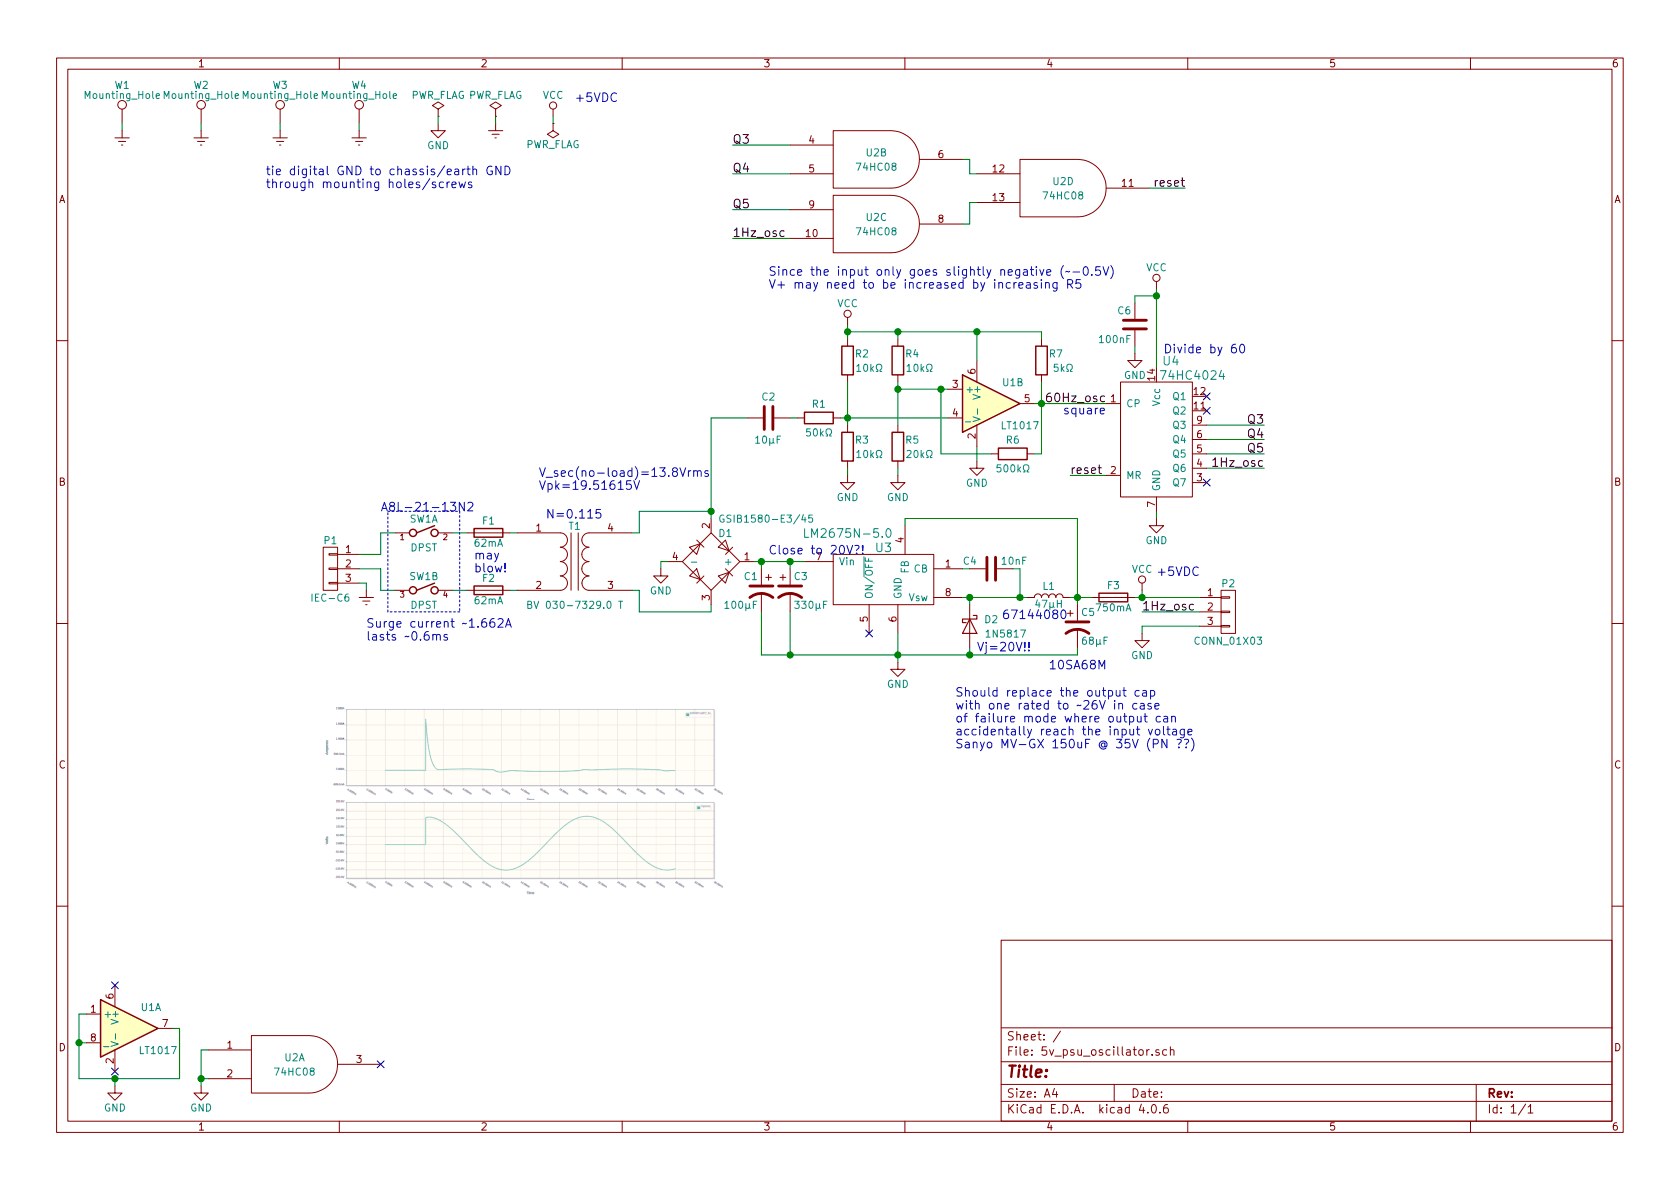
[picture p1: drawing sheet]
EESchema Schematic File Version 2
LIBS:power
LIBS:device
LIBS:transistors
LIBS:conn
LIBS:linear
LIBS:regul
LIBS:74xx
LIBS:cmos4000
LIBS:adc-dac
LIBS:memory
LIBS:xilinx
LIBS:microcontrollers
LIBS:dsp
LIBS:microchip
LIBS:analog_switches
LIBS:motorola
LIBS:texas
LIBS:intel
LIBS:audio
LIBS:interface
LIBS:digital-audio
LIBS:philips
LIBS:display
LIBS:cypress
LIBS:siliconi
LIBS:opto
LIBS:atmel
LIBS:contrib
LIBS:valves
LIBS:5v_psu_oscillator
LIBS:5v_psu_oscillator-cache
EELAYER 25 0
EELAYER END
$Descr A4 11693 8268
encoding utf-8
Sheet 1 1
Title ""
Date ""
Rev ""
Comp ""
Comment1 ""
Comment2 ""
Comment3 ""
Comment4 ""
$EndDescr
$Comp
L Transformer_1P_1S T1
U 1 1
P 4000 3900
F 0 "T1" H 4000 4150 50  0000 C CNN
F 1 "BV 030-7329.0 T" H 4000 3600 50  0000 C CNN
F 2 "" H 4000 3900 50  0001 C CNN
F 3 "" H 4000 3900 50  0000 C CNN
	1    4000 3900
	1    0    0    -1  
$EndComp
$Comp
L Fuse F1
U 1 1
P 3400 3700
F 0 "F1" V 3480 3700 50  0000 C CNN
F 1 "62mA" V 3325 3700 50  0000 C CNN
F 2 "Resistors_THT:R_Axial_DIN0309_L9.0mm_D3.2mm_P12.70mm_Horizontal" V 3330 3700 50  0001 C CNN
F 3 "" H 3400 3700 50  0000 C CNN
	1    3400 3700
	0    1    -1   0   
$EndComp
$Comp
L Fuse F2
U 1 1
P 3400 4100
F 0 "F2" V 3480 4100 50  0000 C CNN
F 1 "62mA" V 3325 4100 50  0000 C CNN
F 2 "Resistors_THT:R_Axial_DIN0309_L9.0mm_D3.2mm_P12.70mm_Horizontal" V 3330 4100 50  0001 C CNN
F 3 "" H 3400 4100 50  0000 C CNN
	1    3400 4100
	0    1    -1   0   
$EndComp
$Comp
L D_Bridge_+AA- D1
U 1 1
P 4950 3900
F 0 "D1" H 5000 4100 50  0000 L CNN
F 1 "GSIB1580-E3/45" H 5000 4200 50  0000 L CNN
F 2 "" H 4950 3900 50  0001 C CNN
F 3 "" H 4950 3900 50  0000 C CNN
	1    4950 3900
	1    0    0    -1  
$EndComp
$Comp
L Fuse F3
U 1 1
P 7750 4150
F 0 "F3" V 7830 4150 50  0000 C CNN
F 1 "750mA" V 7675 4150 50  0000 C CNN
F 2 "Resistors_THT:R_Axial_DIN0309_L9.0mm_D3.2mm_P12.70mm_Horizontal" V 7680 4150 50  0001 C CNN
F 3 "" H 7750 4150 50  0000 C CNN
	1    7750 4150
	0    1    -1   0   
$EndComp
$Comp
L DPST SW1
U 1 1
P 2950 3700
F 0 "SW1" H 2950 3800 50  0000 C CNN
F 1 "DPST" H 2950 3600 50  0000 C CNN
F 2 "" H 2950 3700 60  0001 C CNN
F 3 "" H 2950 3700 60  0001 C CNN
	1    2950 3700
	1    0    0    -1  
$EndComp
$Comp
L DPST SW1
U 2 1
P 2950 4100
F 0 "SW1" H 2950 4200 50  0000 C CNN
F 1 "DPST" H 2950 4000 50  0000 C CNN
F 2 "" H 2950 4100 60  0001 C CNN
F 3 "" H 2950 4100 60  0001 C CNN
	2    2950 4100
	1    0    0    -1  
$EndComp
$Comp
L CP1 C3
U 1 1
P 5500 4100
F 0 "C3" H 5525 4200 50  0000 L CNN
F 1 "330μF" H 5525 4000 50  0000 L CNN
F 2 "Capacitors_THT:CP_Radial_D10.0mm_P5.00mm" H 5500 4100 50  0001 C CNN
F 3 "" H 5500 4100 50  0000 C CNN
	1    5500 4100
	1    0    0    -1  
$EndComp
$Comp
L LM2675N-5.0 U3
U 1 1
P 6150 3950
F 0 "U3" H 6150 4100 60  0000 C CNN
F 1 "LM2675N-5.0" H 5900 4200 60  0000 C CNN
F 2 "Housings_DIP:DIP-8_W7.62mm_LongPads" H 6150 3950 60  0001 C CNN
F 3 "" H 6150 3950 60  0001 C CNN
	1    6150 3950
	1    0    0    -1  
$EndComp
Text Notes 3750 3400 0    60   ~ 0
V_sec(no-load)=13.8Vrms\nVpk=19.51615V
Text Notes 3800 3600 0    60   ~ 0
N=0.115
$Comp
L D_Schottky D2
U 1 1
P 6750 4350
F 0 "D2" V 6700 4500 50  0000 C CNN
F 1 "1N5817" V 6800 4600 50  0000 C CNN
F 2 "Diodes_THT:D_DO-41_SOD81_P10.16mm_Horizontal" H 6750 4350 50  0001 C CNN
F 3 "" H 6750 4350 50  0000 C CNN
	1    6750 4350
	0    1    1    0   
$EndComp
$Comp
L L L1
U 1 1
P 7300 4150
F 0 "L1" V 7375 4150 50  0000 C CNN
F 1 "47μH" V 7250 4150 50  0000 C CNN
F 2 "" H 7300 4150 50  0001 C CNN
F 3 "" H 7300 4150 50  0000 C CNN
	1    7300 4150
	0    -1   -1   0   
$EndComp
$Comp
L C C4
U 1 1
P 6900 3950
F 0 "C4" V 6950 4050 50  0000 L CNN
F 1 "10nF" V 6950 3700 50  0000 L CNN
F 2 "Capacitors_THT:C_Disc_D3.4mm_W2.1mm_P2.50mm" H 6938 3800 50  0001 C CNN
F 3 "" H 6900 3950 50  0000 C CNN
	1    6900 3950
	0    -1   -1   0   
$EndComp
$Comp
L CONN_01X03 P1
U 1 1
P 2300 3950
F 0 "P1" H 2300 4150 50  0000 C CNN
F 1 "IEC-C6" H 2300 3750 50  0000 C CNN
F 2 "" H 2300 3950 50  0001 C CNN
F 3 "" H 2300 3950 50  0000 C CNN
	1    2300 3950
	-1   0    0    -1  
$EndComp
$Comp
L CONN_01X03 P2
U 1 1
P 8550 4250
F 0 "P2" H 8550 4450 50  0000 C CNN
F 1 "CONN_01X03" H 8550 4050 50  0000 C CNN
F 2 "Pin_Headers:Pin_Header_Angled_1x03_Pitch2.54mm" H 8550 4250 50  0001 C CNN
F 3 "" H 8550 4250 50  0000 C CNN
	1    8550 4250
	1    0    0    -1  
$EndComp
Wire Wire Line
	4600 3950 4600 3900
Wire Wire Line
	4600 3900 4650 3900
Wire Wire Line
	4400 4100 4450 4100
Wire Wire Line
	4450 4100 4450 4250
Wire Wire Line
	4950 4250 4950 4200
Wire Wire Line
	4400 3700 4450 3700
Wire Wire Line
	4450 3700 4450 3550
Wire Wire Line
	4450 3550 4950 3550
Wire Wire Line
	4950 2900 4950 3600
Wire Wire Line
	3600 3700 3550 3700
Wire Wire Line
	3600 4100 3550 4100
Wire Wire Line
	3250 3700 3150 3700
Wire Wire Line
	3150 4100 3250 4100
Wire Wire Line
	2750 3700 2650 3700
Wire Wire Line
	2750 4100 2650 4100
Wire Wire Line
	5500 4550 5500 4250
Wire Wire Line
	5500 3900 5500 3950
Wire Wire Line
	5250 3900 5600 3900
Connection ~ 5500 3900
Wire Wire Line
	6250 4400 6250 4600
Wire Notes Line
	2700 3550 3200 3550
Wire Notes Line
	3200 3550 3200 4250
Wire Notes Line
	3200 4250 2700 4250
Wire Notes Line
	2700 4250 2700 3550
Wire Wire Line
	6750 4550 6750 4500
Connection ~ 6250 4550
Wire Wire Line
	6750 4200 6750 4150
Wire Wire Line
	6700 4150 7150 4150
Connection ~ 6750 4150
Wire Wire Line
	7500 4550 7500 4500
Connection ~ 6750 4550
Wire Wire Line
	7500 3600 7500 4200
Wire Wire Line
	7450 4150 7600 4150
Wire Wire Line
	6750 3950 6700 3950
Wire Wire Line
	7050 3950 7100 3950
Wire Wire Line
	7100 3950 7100 4150
Connection ~ 7100 4150
Wire Wire Line
	6300 3650 6300 3600
Wire Wire Line
	6300 3600 7500 3600
Connection ~ 7500 4150
Wire Wire Line
	7900 4150 8350 4150
Wire Wire Line
	7950 4150 7950 4100
Wire Wire Line
	2550 4100 2550 4050
Wire Wire Line
	2550 4050 2500 4050
Wire Wire Line
	2500 3850 2650 3850
Wire Wire Line
	2650 3850 2650 3700
Wire Wire Line
	2500 3950 2650 3950
Wire Wire Line
	2650 3950 2650 4100
Wire Wire Line
	7950 4400 7950 4350
Wire Wire Line
	7950 4350 8350 4350
Connection ~ 7950 4150
$Comp
L TEST_1P W1
U 1 1
P 850 850
F 0 "W1" H 850 1120 50  0000 C CNN
F 1 "Mounting_Hole" H 850 1050 50  0000 C CNN
F 2 "Mounting_Holes:MountingHole_3.2mm_M3_Pad" H 1050 850 50  0001 C CNN
F 3 "" H 1050 850 50  0000 C CNN
	1    850  850 
	1    0    0    -1  
$EndComp
$Comp
L TEST_1P W2
U 1 1
P 1400 850
F 0 "W2" H 1400 1120 50  0000 C CNN
F 1 "Mounting_Hole" H 1400 1050 50  0000 C CNN
F 2 "Mounting_Holes:MountingHole_3.2mm_M3_Pad" H 1600 850 50  0001 C CNN
F 3 "" H 1600 850 50  0000 C CNN
	1    1400 850 
	1    0    0    -1  
$EndComp
$Comp
L TEST_1P W3
U 1 1
P 1950 850
F 0 "W3" H 1950 1120 50  0000 C CNN
F 1 "Mounting_Hole" H 1950 1050 50  0000 C CNN
F 2 "Mounting_Holes:MountingHole_3.2mm_M3_Pad" H 2150 850 50  0001 C CNN
F 3 "" H 2150 850 50  0000 C CNN
	1    1950 850 
	1    0    0    -1  
$EndComp
$Comp
L TEST_1P W4
U 1 1
P 2500 850
F 0 "W4" H 2500 1120 50  0000 C CNN
F 1 "Mounting_Hole" H 2500 1050 50  0000 C CNN
F 2 "Mounting_Holes:MountingHole_3.2mm_M3_Pad" H 2700 850 50  0001 C CNN
F 3 "" H 2700 850 50  0000 C CNN
	1    2500 850 
	1    0    0    -1  
$EndComp
Wire Wire Line
	850  900  850  850 
Wire Wire Line
	1400 850  1400 900 
Wire Wire Line
	1950 900  1950 850 
Wire Wire Line
	2500 900  2500 850 
Text Notes 7300 4650 0    60   ~ 0
10SA68M
Text Label 7950 4250 0    60   ~ 0
1Hz_osc
Wire Wire Line
	7950 4250 8350 4250
Text Notes 6975 4300 0    60   ~ 0
67144080
$Comp
L CP1 C5
U 1 1
P 7500 4350
F 0 "C5" H 7525 4450 50  0000 L CNN
F 1 "68μF" H 7525 4250 50  0000 L CNN
F 2 "Capacitors_THT:CP_Radial_D6.3mm_P2.50mm" H 7500 4350 50  0001 C CNN
F 3 "" H 7500 4350 50  0000 C CNN
	1    7500 4350
	1    0    0    -1  
$EndComp
Text Notes 2650 3550 0    60   ~ 0
A8L-21-13N2
NoConn ~ 6050 4400
Text Notes 2550 4450 0    60   ~ 0
Surge current ~~1.662A\nlasts ~~0.6ms
Text Notes 6800 4525 0    60   ~ 0
Vj=20V!!
Text Notes 5350 3850 0    60   ~ 0
Close to 20V?!
Text Notes 3300 3975 0    60   ~ 0
may\nblow!
$Comp
L R R2
U 1 1
P 5900 2500
F 0 "R2" H 6000 2550 50  0000 C CNN
F 1 "10kΩ" H 6050 2450 50  0000 C CNN
F 2 "Resistors_THT:R_Axial_DIN0207_L6.3mm_D2.5mm_P7.62mm_Horizontal" V 5830 2500 50  0001 C CNN
F 3 "" H 5900 2500 50  0000 C CNN
	1    5900 2500
	1    0    0    -1  
$EndComp
$Comp
L R R4
U 1 1
P 6250 2500
F 0 "R4" H 6350 2550 50  0000 C CNN
F 1 "10kΩ" H 6400 2450 50  0000 C CNN
F 2 "Resistors_THT:R_Axial_DIN0207_L6.3mm_D2.5mm_P7.62mm_Horizontal" V 6180 2500 50  0001 C CNN
F 3 "" H 6250 2500 50  0000 C CNN
	1    6250 2500
	1    0    0    -1  
$EndComp
Wire Wire Line
	5900 2250 5900 2350
$Comp
L LT1017 U1
U 2 1
P 6900 2800
F 0 "U1" H 7050 2950 50  0000 C CNN
F 1 "LT1017" H 7100 2650 50  0000 C CNN
F 2 "Housings_DIP:DIP-8_W7.62mm_LongPads" H 6900 2800 50  0001 C CNN
F 3 "" H 6900 2800 50  0000 C CNN
	2    6900 2800
	1    0    0    -1  
$EndComp
Wire Wire Line
	550  7500 1250 7500
Wire Wire Line
	550  7050 550  7500
Wire Wire Line
	550  7250 600  7250
Connection ~ 800  7500
Wire Wire Line
	600  7050 550  7050
Connection ~ 550  7250
Wire Wire Line
	1200 7150 1250 7150
Wire Wire Line
	1250 7150 1250 7500
Text Label 7700 2800 2    60   ~ 0
60Hz_osc
Wire Wire Line
	7200 2800 7700 2800
Wire Wire Line
	6250 2350 6250 2300
Wire Wire Line
	5900 2300 7250 2300
Connection ~ 5900 2300
Connection ~ 6250 2300
Wire Wire Line
	5900 2650 5900 2950
$Comp
L R R3
U 1 1
P 5900 3100
F 0 "R3" H 6000 3150 50  0000 C CNN
F 1 "10kΩ" H 6050 3050 50  0000 C CNN
F 2 "Resistors_THT:R_Axial_DIN0207_L6.3mm_D2.5mm_P7.62mm_Horizontal" V 5830 3100 50  0001 C CNN
F 3 "" H 5900 3100 50  0000 C CNN
	1    5900 3100
	1    0    0    -1  
$EndComp
$Comp
L R R5
U 1 1
P 6250 3100
F 0 "R5" H 6350 3150 50  0000 C CNN
F 1 "20kΩ" H 6400 3050 50  0000 C CNN
F 2 "Resistors_THT:R_Axial_DIN0207_L6.3mm_D2.5mm_P7.62mm_Horizontal" V 6180 3100 50  0001 C CNN
F 3 "" H 6250 3100 50  0000 C CNN
	1    6250 3100
	1    0    0    -1  
$EndComp
Wire Wire Line
	5850 2900 6600 2900
Wire Wire Line
	6250 2650 6250 2950
Wire Wire Line
	6250 2700 6600 2700
Connection ~ 6250 2700
Connection ~ 5900 2900
Wire Wire Line
	6250 3300 6250 3250
Wire Wire Line
	5900 3300 5900 3250
$Comp
L R R1
U 1 1
P 5700 2900
F 0 "R1" V 5600 2900 50  0000 C CNN
F 1 "50kΩ" V 5800 2900 50  0000 C CNN
F 2 "Resistors_THT:R_Axial_DIN0207_L6.3mm_D2.5mm_P7.62mm_Horizontal" V 5630 2900 50  0001 C CNN
F 3 "" H 5700 2900 50  0000 C CNN
	1    5700 2900
	0    1    1    0   
$EndComp
$Comp
L C C2
U 1 1
P 5350 2900
F 0 "C2" V 5200 2850 50  0000 L CNN
F 1 "10μF" V 5500 2800 50  0000 L CNN
F 2 "Capacitors_THT:C_Disc_D5.0mm_W2.5mm_P2.50mm" H 5388 2750 50  0001 C CNN
F 3 "" H 5350 2900 50  0000 C CNN
	1    5350 2900
	0    1    1    0   
$EndComp
Wire Wire Line
	5500 2900 5550 2900
$Comp
L R R7
U 1 1
P 7250 2500
F 0 "R7" H 7350 2550 50  0000 C CNN
F 1 "5kΩ" H 7400 2450 50  0000 C CNN
F 2 "Resistors_THT:R_Axial_DIN0207_L6.3mm_D2.5mm_P7.62mm_Horizontal" V 7180 2500 50  0001 C CNN
F 3 "" H 7250 2500 50  0000 C CNN
	1    7250 2500
	1    0    0    -1  
$EndComp
Wire Wire Line
	7250 2650 7250 3150
Connection ~ 7250 2800
Wire Wire Line
	7250 2300 7250 2350
Connection ~ 6800 2300
$Comp
L R R6
U 1 1
P 7050 3150
F 0 "R6" V 6950 3150 50  0000 C CNN
F 1 "500kΩ" V 7150 3150 50  0000 C CNN
F 2 "Resistors_THT:R_Axial_DIN0207_L6.3mm_D2.5mm_P7.62mm_Horizontal" V 6980 3150 50  0001 C CNN
F 3 "" H 7050 3150 50  0000 C CNN
	1    7050 3150
	0    1    1    0   
$EndComp
Wire Wire Line
	6900 3150 6550 3150
Wire Wire Line
	7250 3150 7200 3150
Wire Wire Line
	4950 2900 5200 2900
Connection ~ 4950 3550
Text Notes 7400 2875 0    60   ~ 0
square
Text Notes 8100 2450 0    60   ~ 0
Divide by 60
$Comp
L 74LS08 U2
U 3 1
P 6100 1550
F 0 "U2" H 6100 1600 50  0000 C CNN
F 1 "74HC08" H 6100 1500 50  0000 C CNN
F 2 "Housings_DIP:DIP-14_W7.62mm_LongPads" H 6100 1550 50  0001 C CNN
F 3 "" H 6100 1550 50  0000 C CNN
	3    6100 1550
	1    0    0    -1  
$EndComp
$Comp
L 74LS08 U2
U 4 1
P 7400 1300
F 0 "U2" H 7400 1350 50  0000 C CNN
F 1 "74HC08" H 7400 1250 50  0000 C CNN
F 2 "Housings_DIP:DIP-14_W7.62mm_LongPads" H 7400 1300 50  0001 C CNN
F 3 "" H 7400 1300 50  0000 C CNN
	4    7400 1300
	1    0    0    -1  
$EndComp
$Comp
L 74LS08 U2
U 1 1
P 2050 7400
F 0 "U2" H 2050 7450 50  0000 C CNN
F 1 "74HC08" H 2050 7350 50  0000 C CNN
F 2 "Housings_DIP:DIP-14_W7.62mm_LongPads" H 2050 7400 50  0001 C CNN
F 3 "" H 2050 7400 50  0000 C CNN
	1    2050 7400
	1    0    0    -1  
$EndComp
Wire Wire Line
	1450 7300 1400 7300
Wire Wire Line
	1400 7300 1400 7550
Wire Wire Line
	1400 7500 1450 7500
Connection ~ 1400 7500
NoConn ~ 2650 7400
Wire Wire Line
	6700 1100 6750 1100
Wire Wire Line
	6750 1100 6750 1200
Wire Wire Line
	6750 1200 6800 1200
Wire Wire Line
	6700 1550 6750 1550
Wire Wire Line
	6750 1550 6750 1400
Wire Wire Line
	6750 1400 6800 1400
Wire Wire Line
	8000 1300 8250 1300
Text Label 8250 1300 2    60   ~ 0
reset
NoConn ~ 8400 2750
NoConn ~ 8400 2850
NoConn ~ 8400 3350
Wire Wire Line
	7700 3300 7450 3300
Text Label 7450 3300 0    60   ~ 0
reset
Wire Wire Line
	8050 2000 8050 2550
Wire Wire Line
	8050 3600 8050 3550
Wire Wire Line
	8400 3250 8800 3250
Text Label 8800 3250 2    60   ~ 0
1Hz_osc
Text Label 8800 2950 2    60   ~ 0
Q3
Text Label 8800 3050 2    60   ~ 0
Q4
Text Label 8800 3150 2    60   ~ 0
Q5
Wire Wire Line
	8800 2950 8400 2950
Wire Wire Line
	8800 3050 8400 3050
Wire Wire Line
	8800 3150 8400 3150
Text Label 5100 1000 0    60   ~ 0
Q3
Text Label 5100 1200 0    60   ~ 0
Q4
Text Label 5100 1450 0    60   ~ 0
Q5
Text Label 5100 1650 0    60   ~ 0
1Hz_osc
Wire Wire Line
	5100 1000 5500 1000
Wire Wire Line
	5100 1200 5500 1200
Wire Wire Line
	5100 1450 5500 1450
Wire Wire Line
	5100 1650 5500 1650
$Comp
L C C6
U 1 1
P 7900 2250
F 0 "C6" H 7925 2350 50  0000 L CNN
F 1 "100nF" H 7925 2150 50  0000 L CNN
F 2 "Capacitors_THT:C_Disc_D3.8mm_W2.6mm_P2.50mm" H 7938 2100 50  0001 C CNN
F 3 "" H 7900 2250 50  0000 C CNN
	1    7900 2250
	-1   0    0    -1  
$EndComp
Wire Wire Line
	7900 2450 7900 2400
Wire Wire Line
	7900 2100 7900 2050
Wire Wire Line
	7900 2050 8050 2050
Connection ~ 8050 2050
Wire Wire Line
	6800 2500 6800 2300
Wire Wire Line
	6800 3100 6800 3200
Wire Wire Line
	4450 4250 4950 4250
Wire Wire Line
	5300 4550 7500 4550
$Comp
L GND #PWR01
U 1 1
P 4600 3950
F 0 "#PWR01" H 4600 3700 50  0001 C CNN
F 1 "GND" H 4600 3800 50  0000 C CNN
F 2 "" H 4600 3950 50  0000 C CNN
F 3 "" H 4600 3950 50  0000 C CNN
	1    4600 3950
	1    0    0    -1  
$EndComp
Wire Wire Line
	800  7500 800  7550
NoConn ~ 800  7450
$Comp
L 74HC4024 U4
U 1 1
P 8050 3050
F 0 "U4" H 8150 3600 60  0000 C CNN
F 1 "74HC4024" H 8300 3500 60  0000 C CNN
F 2 "Housings_DIP:DIP-14_W7.62mm_LongPads" H 8050 3000 60  0001 C CNN
F 3 "" H 8050 3000 60  0001 C CNN
	1    8050 3050
	1    0    0    -1  
$EndComp
$Comp
L GND #PWR02
U 1 1
P 7900 2450
F 0 "#PWR02" H 7900 2200 50  0001 C CNN
F 1 "GND" H 7900 2300 50  0000 C CNN
F 2 "" H 7900 2450 50  0000 C CNN
F 3 "" H 7900 2450 50  0000 C CNN
	1    7900 2450
	1    0    0    -1  
$EndComp
$Comp
L LT1017 U1
U 1 1
P 900 7150
F 0 "U1" H 1050 7300 50  0000 C CNN
F 1 "LT1017" H 1100 7000 50  0000 C CNN
F 2 "Housings_DIP:DIP-8_W7.62mm_LongPads" H 900 7150 50  0001 C CNN
F 3 "" H 900 7150 50  0000 C CNN
	1    900  7150
	1    0    0    -1  
$EndComp
NoConn ~ 800  6850
Text Notes 1850 1300 0    60   ~ 0
tie digital GND to chassis/earth GND\nthrough mounting holes/screws
$Comp
L 74LS08 U2
U 2 1
P 6100 1100
F 0 "U2" H 6100 1150 50  0000 C CNN
F 1 "74HC08" H 6100 1050 50  0000 C CNN
F 2 "Housings_DIP:DIP-14_W7.62mm_LongPads" H 6100 1100 50  0001 C CNN
F 3 "" H 6100 1100 50  0000 C CNN
	2    6100 1100
	1    0    0    -1  
$EndComp
$Comp
L VCC #PWR03
U 1 1
P 8050 2000
F 0 "#PWR03" H 8050 1850 50  0001 C CNN
F 1 "VCC" H 8050 2150 50  0000 C CNN
F 2 "" H 8050 2000 50  0001 C CNN
F 3 "" H 8050 2000 50  0001 C CNN
	1    8050 2000
	1    0    0    -1  
$EndComp
$Comp
L VCC #PWR04
U 1 1
P 5900 2250
F 0 "#PWR04" H 5900 2100 50  0001 C CNN
F 1 "VCC" H 5900 2400 50  0000 C CNN
F 2 "" H 5900 2250 50  0001 C CNN
F 3 "" H 5900 2250 50  0001 C CNN
	1    5900 2250
	1    0    0    -1  
$EndComp
$Comp
L VCC #PWR05
U 1 1
P 7950 4100
F 0 "#PWR05" H 7950 3950 50  0001 C CNN
F 1 "VCC" H 7950 4250 50  0000 C CNN
F 2 "" H 7950 4100 50  0001 C CNN
F 3 "" H 7950 4100 50  0001 C CNN
	1    7950 4100
	1    0    0    -1  
$EndComp
$Comp
L GND #PWR06
U 1 1
P 8050 3600
F 0 "#PWR06" H 8050 3350 50  0001 C CNN
F 1 "GND" H 8050 3450 50  0000 C CNN
F 2 "" H 8050 3600 50  0001 C CNN
F 3 "" H 8050 3600 50  0001 C CNN
	1    8050 3600
	1    0    0    -1  
$EndComp
$Comp
L GND #PWR07
U 1 1
P 6800 3200
F 0 "#PWR07" H 6800 2950 50  0001 C CNN
F 1 "GND" H 6800 3050 50  0000 C CNN
F 2 "" H 6800 3200 50  0001 C CNN
F 3 "" H 6800 3200 50  0001 C CNN
	1    6800 3200
	1    0    0    -1  
$EndComp
$Comp
L GND #PWR08
U 1 1
P 6250 3300
F 0 "#PWR08" H 6250 3050 50  0001 C CNN
F 1 "GND" H 6250 3150 50  0000 C CNN
F 2 "" H 6250 3300 50  0001 C CNN
F 3 "" H 6250 3300 50  0001 C CNN
	1    6250 3300
	1    0    0    -1  
$EndComp
$Comp
L GND #PWR09
U 1 1
P 5900 3300
F 0 "#PWR09" H 5900 3050 50  0001 C CNN
F 1 "GND" H 5900 3150 50  0000 C CNN
F 2 "" H 5900 3300 50  0001 C CNN
F 3 "" H 5900 3300 50  0001 C CNN
	1    5900 3300
	1    0    0    -1  
$EndComp
$Comp
L GND #PWR010
U 1 1
P 6250 4600
F 0 "#PWR010" H 6250 4350 50  0001 C CNN
F 1 "GND" H 6250 4450 50  0000 C CNN
F 2 "" H 6250 4600 50  0001 C CNN
F 3 "" H 6250 4600 50  0001 C CNN
	1    6250 4600
	1    0    0    -1  
$EndComp
$Comp
L GND #PWR011
U 1 1
P 7950 4400
F 0 "#PWR011" H 7950 4150 50  0001 C CNN
F 1 "GND" H 7950 4250 50  0000 C CNN
F 2 "" H 7950 4400 50  0001 C CNN
F 3 "" H 7950 4400 50  0001 C CNN
	1    7950 4400
	1    0    0    -1  
$EndComp
$Comp
L GND #PWR012
U 1 1
P 1400 7550
F 0 "#PWR012" H 1400 7300 50  0001 C CNN
F 1 "GND" H 1400 7400 50  0000 C CNN
F 2 "" H 1400 7550 50  0001 C CNN
F 3 "" H 1400 7550 50  0001 C CNN
	1    1400 7550
	1    0    0    -1  
$EndComp
$Comp
L GND #PWR013
U 1 1
P 800 7550
F 0 "#PWR013" H 800 7300 50  0001 C CNN
F 1 "GND" H 800 7400 50  0000 C CNN
F 2 "" H 800 7550 50  0001 C CNN
F 3 "" H 800 7550 50  0001 C CNN
	1    800  7550
	1    0    0    -1  
$EndComp
$Comp
L Earth #PWR014
U 1 1
P 850 900
F 0 "#PWR014" H 850 650 50  0001 C CNN
F 1 "Earth" H 850 750 50  0001 C CNN
F 2 "" H 850 900 50  0001 C CNN
F 3 "" H 850 900 50  0001 C CNN
	1    850  900 
	1    0    0    -1  
$EndComp
$Comp
L Earth #PWR015
U 1 1
P 1400 900
F 0 "#PWR015" H 1400 650 50  0001 C CNN
F 1 "Earth" H 1400 750 50  0001 C CNN
F 2 "" H 1400 900 50  0001 C CNN
F 3 "" H 1400 900 50  0001 C CNN
	1    1400 900 
	1    0    0    -1  
$EndComp
$Comp
L Earth #PWR016
U 1 1
P 1950 900
F 0 "#PWR016" H 1950 650 50  0001 C CNN
F 1 "Earth" H 1950 750 50  0001 C CNN
F 2 "" H 1950 900 50  0001 C CNN
F 3 "" H 1950 900 50  0001 C CNN
	1    1950 900 
	1    0    0    -1  
$EndComp
$Comp
L Earth #PWR017
U 1 1
P 2500 900
F 0 "#PWR017" H 2500 650 50  0001 C CNN
F 1 "Earth" H 2500 750 50  0001 C CNN
F 2 "" H 2500 900 50  0001 C CNN
F 3 "" H 2500 900 50  0001 C CNN
	1    2500 900 
	1    0    0    -1  
$EndComp
$Comp
L Earth #PWR018
U 1 1
P 2550 4100
F 0 "#PWR018" H 2550 3850 50  0001 C CNN
F 1 "Earth" H 2550 3950 50  0001 C CNN
F 2 "" H 2550 4100 50  0001 C CNN
F 3 "" H 2550 4100 50  0001 C CNN
	1    2550 4100
	1    0    0    -1  
$EndComp
$Comp
L PWR_FLAG #FLG019
U 1 1
P 3050 800
F 0 "#FLG019" H 3050 875 50  0001 C CNN
F 1 "PWR_FLAG" H 3050 950 50  0000 C CNN
F 2 "" H 3050 800 50  0001 C CNN
F 3 "" H 3050 800 50  0001 C CNN
	1    3050 800 
	1    0    0    -1  
$EndComp
$Comp
L PWR_FLAG #FLG020
U 1 1
P 3850 850
F 0 "#FLG020" H 3850 925 50  0001 C CNN
F 1 "PWR_FLAG" H 3850 1000 50  0000 C CNN
F 2 "" H 3850 850 50  0001 C CNN
F 3 "" H 3850 850 50  0001 C CNN
	1    3850 850 
	-1   0    0    1   
$EndComp
$Comp
L GND #PWR021
U 1 1
P 3050 850
F 0 "#PWR021" H 3050 600 50  0001 C CNN
F 1 "GND" H 3050 700 50  0000 C CNN
F 2 "" H 3050 850 50  0001 C CNN
F 3 "" H 3050 850 50  0001 C CNN
	1    3050 850 
	1    0    0    -1  
$EndComp
$Comp
L VCC #PWR022
U 1 1
P 3850 800
F 0 "#PWR022" H 3850 650 50  0001 C CNN
F 1 "VCC" H 3850 950 50  0000 C CNN
F 2 "" H 3850 800 50  0001 C CNN
F 3 "" H 3850 800 50  0001 C CNN
	1    3850 800 
	1    0    0    -1  
$EndComp
Wire Wire Line
	3850 850  3850 800 
$Comp
L Earth #PWR023
U 1 1
P 3450 850
F 0 "#PWR023" H 3450 600 50  0001 C CNN
F 1 "Earth" H 3450 700 50  0001 C CNN
F 2 "" H 3450 850 50  0001 C CNN
F 3 "" H 3450 850 50  0001 C CNN
	1    3450 850 
	1    0    0    -1  
$EndComp
Wire Wire Line
	3050 850  3050 800 
Wire Wire Line
	3450 800  3450 850 
Text Notes 8050 4000 0    60   ~ 0
+5VDC
Text Notes 4000 700  0    60   ~ 0
+5VDC
$Comp
L PWR_FLAG #FLG024
U 1 1
P 3450 800
F 0 "#FLG024" H 3450 875 50  0001 C CNN
F 1 "PWR_FLAG" H 3450 950 50  0000 C CNN
F 2 "" H 3450 800 50  0001 C CNN
F 3 "" H 3450 800 50  0001 C CNN
	1    3450 800 
	1    0    0    -1  
$EndComp
Text Notes 5350 2000 0    60   ~ 0
Since the input only goes slightly negative (~~-0.5V)\nV+ may need to be increased by increasing R5
Text Notes 6650 5200 0    60   ~ 0
Should replace the output cap\nwith one rated to ~~26V in case\nof failure mode where output can\naccidentally reach the input voltage\nSanyo MV-GX 150uF @ 35V (PN ??)
Wire Wire Line
	6550 3150 6550 2700
Connection ~ 6550 2700
$Comp
L CP1 C1
U 1 1
P 5300 4100
F 0 "C1" H 5325 4200 50  0000 L CNN
F 1 "100μF" H 5325 4000 50  0000 L CNN
F 2 "" H 5300 4100 50  0001 C CNN
F 3 "" H 5300 4100 50  0001 C CNN
	1    5300 4100
	-1   0    0    -1  
$EndComp
Wire Wire Line
	5300 3950 5300 3900
Connection ~ 5300 3900
Wire Wire Line
	5300 4250 5300 4550
Connection ~ 5500 4550
$EndSCHEMATC
